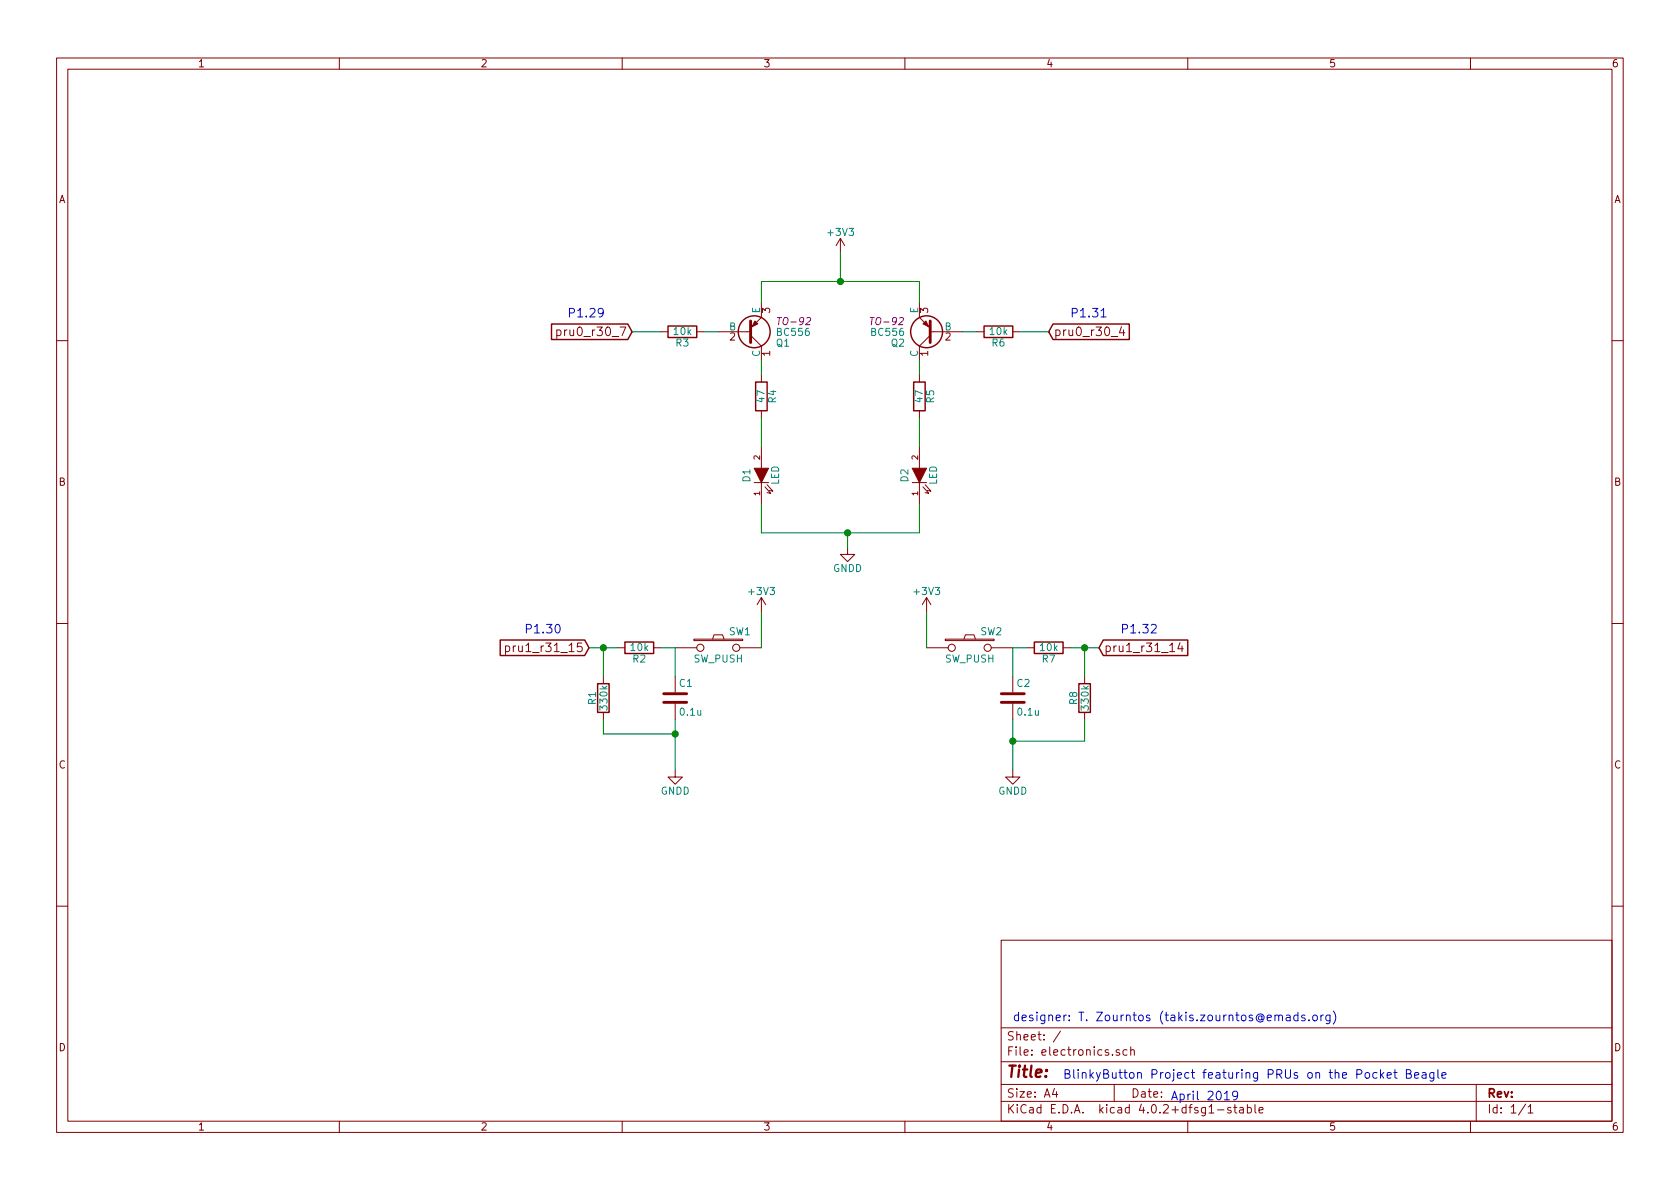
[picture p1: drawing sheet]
EESchema Schematic File Version 2
LIBS:valves
LIBS:power
LIBS:device
LIBS:transistors
LIBS:conn
LIBS:linear
LIBS:regul
LIBS:74xx
LIBS:cmos4000
LIBS:adc-dac
LIBS:memory
LIBS:xilinx
LIBS:microcontrollers
LIBS:dsp
LIBS:microchip
LIBS:analog_switches
LIBS:motorola
LIBS:texas
LIBS:intel
LIBS:audio
LIBS:interface
LIBS:digital-audio
LIBS:philips
LIBS:display
LIBS:cypress
LIBS:siliconi
LIBS:opto
LIBS:atmel
LIBS:contrib
LIBS:electronics-cache
EELAYER 25 0
EELAYER END
$Descr A4 11693 8268
encoding utf-8
Sheet 1 1
Title ""
Date ""
Rev ""
Comp ""
Comment1 ""
Comment2 ""
Comment3 ""
Comment4 ""
$EndDescr
$Comp
L GNDD #PWR4
U 1 1
P 5900 3800
F 0 "#PWR4" H 5900 3550 50  0001 C CNN
F 1 "GNDD" H 5900 3650 50  0000 C CNN
F 2 "" H 5900 3800 60  0000 C CNN
F 3 "" H 5900 3800 60  0000 C CNN
	1    5900 3800
	1    0    0    -1  
$EndComp
$Comp
L BC556 Q2
U 1 1
P 6500 2300
F 0 "Q2" H 6700 2375 50  0000 L CNN
F 1 "BC556" H 6700 2300 50  0000 L CNN
F 2 "TO-92" H 6700 2225 50  0000 L CIN
F 3 "" H 6500 2300 50  0000 L CNN
	1    6500 2300
	-1   0    0    1   
$EndComp
$Comp
L BC556 Q1
U 1 1
P 5200 2300
F 0 "Q1" H 5400 2375 50  0000 L CNN
F 1 "BC556" H 5400 2300 50  0000 L CNN
F 2 "TO-92" H 5400 2225 50  0000 L CIN
F 3 "" H 5200 2300 50  0000 L CNN
	1    5200 2300
	1    0    0    1   
$EndComp
$Comp
L R R4
U 1 1
P 5300 2750
F 0 "R4" V 5380 2750 50  0000 C CNN
F 1 "47" V 5300 2750 50  0000 C CNN
F 2 "" V 5230 2750 50  0000 C CNN
F 3 "" H 5300 2750 50  0000 C CNN
	1    5300 2750
	1    0    0    -1  
$EndComp
$Comp
L R R5
U 1 1
P 6400 2750
F 0 "R5" V 6480 2750 50  0000 C CNN
F 1 "47" V 6400 2750 50  0000 C CNN
F 2 "" V 6330 2750 50  0000 C CNN
F 3 "" H 6400 2750 50  0000 C CNN
	1    6400 2750
	1    0    0    -1  
$EndComp
$Comp
L R R3
U 1 1
P 4750 2300
F 0 "R3" V 4830 2300 50  0000 C CNN
F 1 "10k" V 4750 2300 50  0000 C CNN
F 2 "" V 4680 2300 50  0000 C CNN
F 3 "" H 4750 2300 50  0000 C CNN
	1    4750 2300
	0    1    1    0   
$EndComp
$Comp
L R R6
U 1 1
P 6950 2300
F 0 "R6" V 7030 2300 50  0000 C CNN
F 1 "10k" V 6950 2300 50  0000 C CNN
F 2 "" V 6880 2300 50  0000 C CNN
F 3 "" H 6950 2300 50  0000 C CNN
	1    6950 2300
	0    1    1    0   
$EndComp
$Comp
L +3V3 #PWR3
U 1 1
P 5850 1750
F 0 "#PWR3" H 5850 1600 50  0001 C CNN
F 1 "+3V3" H 5850 1890 50  0000 C CNN
F 2 "" H 5850 1750 60  0000 C CNN
F 3 "" H 5850 1750 60  0000 C CNN
	1    5850 1750
	1    0    0    -1  
$EndComp
Text GLabel 4400 2300 0    60   Input ~ 0
pru0_r30_7
Text GLabel 7300 2300 2    60   Input ~ 0
pru0_r30_4
Text GLabel 4100 4500 0    60   Input ~ 0
pru1_r31_15
Text GLabel 7650 4500 2    60   Input ~ 0
pru1_r31_14
Text Notes 3950 2200 0    60   ~ 0
P1.29
Text Notes 7450 2200 0    60   ~ 0
P1.31
$Comp
L LED D1
U 1 1
P 5300 3300
F 0 "D1" H 5300 3400 50  0000 C CNN
F 1 "LED" H 5300 3200 50  0000 C CNN
F 2 "" H 5300 3300 50  0000 C CNN
F 3 "" H 5300 3300 50  0000 C CNN
	1    5300 3300
	0    -1   -1   0   
$EndComp
$Comp
L LED D2
U 1 1
P 6400 3300
F 0 "D2" H 6400 3400 50  0000 C CNN
F 1 "LED" H 6400 3200 50  0000 C CNN
F 2 "" H 6400 3300 50  0000 C CNN
F 3 "" H 6400 3300 50  0000 C CNN
	1    6400 3300
	0    -1   -1   0   
$EndComp
$Comp
L SW_PUSH SW1
U 1 1
P 5000 4500
F 0 "SW1" H 5150 4610 50  0000 C CNN
F 1 "SW_PUSH" H 5000 4420 50  0000 C CNN
F 2 "" H 5000 4500 50  0000 C CNN
F 3 "" H 5000 4500 50  0000 C CNN
	1    5000 4500
	1    0    0    -1  
$EndComp
$Comp
L SW_PUSH SW2
U 1 1
P 6750 4500
F 0 "SW2" H 6900 4610 50  0000 C CNN
F 1 "SW_PUSH" H 6750 4420 50  0000 C CNN
F 2 "" H 6750 4500 50  0000 C CNN
F 3 "" H 6750 4500 50  0000 C CNN
	1    6750 4500
	1    0    0    -1  
$EndComp
$Comp
L C C1
U 1 1
P 4700 4850
F 0 "C1" H 4725 4950 50  0000 L CNN
F 1 "0.1u" H 4725 4750 50  0000 L CNN
F 2 "" H 4738 4700 50  0000 C CNN
F 3 "" H 4700 4850 50  0000 C CNN
	1    4700 4850
	1    0    0    -1  
$EndComp
$Comp
L +3V3 #PWR2
U 1 1
P 5300 4250
F 0 "#PWR2" H 5300 4100 50  0001 C CNN
F 1 "+3V3" H 5300 4390 50  0000 C CNN
F 2 "" H 5300 4250 60  0000 C CNN
F 3 "" H 5300 4250 60  0000 C CNN
	1    5300 4250
	1    0    0    -1  
$EndComp
$Comp
L +3V3 #PWR5
U 1 1
P 6450 4250
F 0 "#PWR5" H 6450 4100 50  0001 C CNN
F 1 "+3V3" H 6450 4390 50  0000 C CNN
F 2 "" H 6450 4250 60  0000 C CNN
F 3 "" H 6450 4250 60  0000 C CNN
	1    6450 4250
	1    0    0    -1  
$EndComp
$Comp
L R R2
U 1 1
P 4450 4500
F 0 "R2" V 4530 4500 50  0000 C CNN
F 1 "10k" V 4450 4500 50  0000 C CNN
F 2 "" V 4380 4500 50  0000 C CNN
F 3 "" H 4450 4500 50  0000 C CNN
	1    4450 4500
	0    1    1    0   
$EndComp
$Comp
L GNDD #PWR1
U 1 1
P 4700 5350
F 0 "#PWR1" H 4700 5100 50  0001 C CNN
F 1 "GNDD" H 4700 5200 50  0000 C CNN
F 2 "" H 4700 5350 60  0000 C CNN
F 3 "" H 4700 5350 60  0000 C CNN
	1    4700 5350
	1    0    0    -1  
$EndComp
$Comp
L R R1
U 1 1
P 4200 4850
F 0 "R1" V 4280 4850 50  0000 C CNN
F 1 "330k" V 4200 4850 50  0000 C CNN
F 2 "" V 4130 4850 50  0000 C CNN
F 3 "" H 4200 4850 50  0000 C CNN
	1    4200 4850
	-1   0    0    1   
$EndComp
Wire Wire Line
	5300 1950 6400 1950
Wire Wire Line
	5300 1950 5300 2100
Wire Wire Line
	6400 1950 6400 2100
Connection ~ 5850 1950
Wire Wire Line
	5300 2500 5300 2600
Wire Wire Line
	6400 2500 6400 2600
Wire Wire Line
	4900 2300 5000 2300
Wire Wire Line
	6700 2300 6800 2300
Wire Wire Line
	5300 2900 5300 3100
Wire Wire Line
	6400 2900 6400 3100
Wire Wire Line
	5300 3500 5300 3700
Wire Wire Line
	5300 3700 6400 3700
Wire Wire Line
	6400 3700 6400 3500
Wire Wire Line
	5900 3800 5900 3700
Connection ~ 5900 3700
Wire Wire Line
	4600 2300 4400 2300
Wire Wire Line
	7100 2300 7300 2300
Wire Wire Line
	5850 1750 5850 1950
Wire Wire Line
	4700 4700 4700 4500
Wire Wire Line
	5300 4500 5300 4250
Wire Wire Line
	6450 4500 6450 4250
Wire Wire Line
	4700 4500 4600 4500
Wire Wire Line
	4100 4500 4300 4500
Wire Wire Line
	4700 5000 4700 5350
Wire Wire Line
	4200 4700 4200 4500
Connection ~ 4200 4500
Wire Wire Line
	4200 5000 4200 5100
Wire Wire Line
	4200 5100 4700 5100
Connection ~ 4700 5100
$Comp
L R R7
U 1 1
P 7300 4500
F 0 "R7" V 7380 4500 50  0000 C CNN
F 1 "10k" V 7300 4500 50  0000 C CNN
F 2 "" V 7230 4500 50  0000 C CNN
F 3 "" H 7300 4500 50  0000 C CNN
	1    7300 4500
	0    1    1    0   
$EndComp
$Comp
L R R8
U 1 1
P 7550 4850
F 0 "R8" V 7630 4850 50  0000 C CNN
F 1 "330k" V 7550 4850 50  0000 C CNN
F 2 "" V 7480 4850 50  0000 C CNN
F 3 "" H 7550 4850 50  0000 C CNN
	1    7550 4850
	-1   0    0    1   
$EndComp
$Comp
L C C2
U 1 1
P 7050 4850
F 0 "C2" H 7075 4950 50  0000 L CNN
F 1 "0.1u" H 7075 4750 50  0000 L CNN
F 2 "" H 7088 4700 50  0000 C CNN
F 3 "" H 7050 4850 50  0000 C CNN
	1    7050 4850
	1    0    0    -1  
$EndComp
$Comp
L GNDD #PWR6
U 1 1
P 7050 5350
F 0 "#PWR6" H 7050 5100 50  0001 C CNN
F 1 "GNDD" H 7050 5200 50  0000 C CNN
F 2 "" H 7050 5350 60  0000 C CNN
F 3 "" H 7050 5350 60  0000 C CNN
	1    7050 5350
	1    0    0    -1  
$EndComp
Wire Wire Line
	7050 4500 7150 4500
Wire Wire Line
	7050 4700 7050 4500
Wire Wire Line
	7450 4500 7650 4500
Wire Wire Line
	7050 5000 7050 5350
Wire Wire Line
	7550 4700 7550 4500
Connection ~ 7550 4500
Wire Wire Line
	7550 5000 7550 5150
Wire Wire Line
	7550 5150 7050 5150
Connection ~ 7050 5150
Text Notes 3650 4400 0    60   ~ 0
P1.30
Text Notes 7800 4400 0    60   ~ 0
P1.32
Text Notes 7400 7500 0    60   ~ 0
BlinkyButton Project featuring PRUs on the Pocket Beagle
Text Notes 8150 7650 0    60   ~ 0
April 2019
Text Notes 7050 7100 0    60   ~ 0
designer: T. Zourntos (takis.zourntos@emads.org)
$EndSCHEMATC
